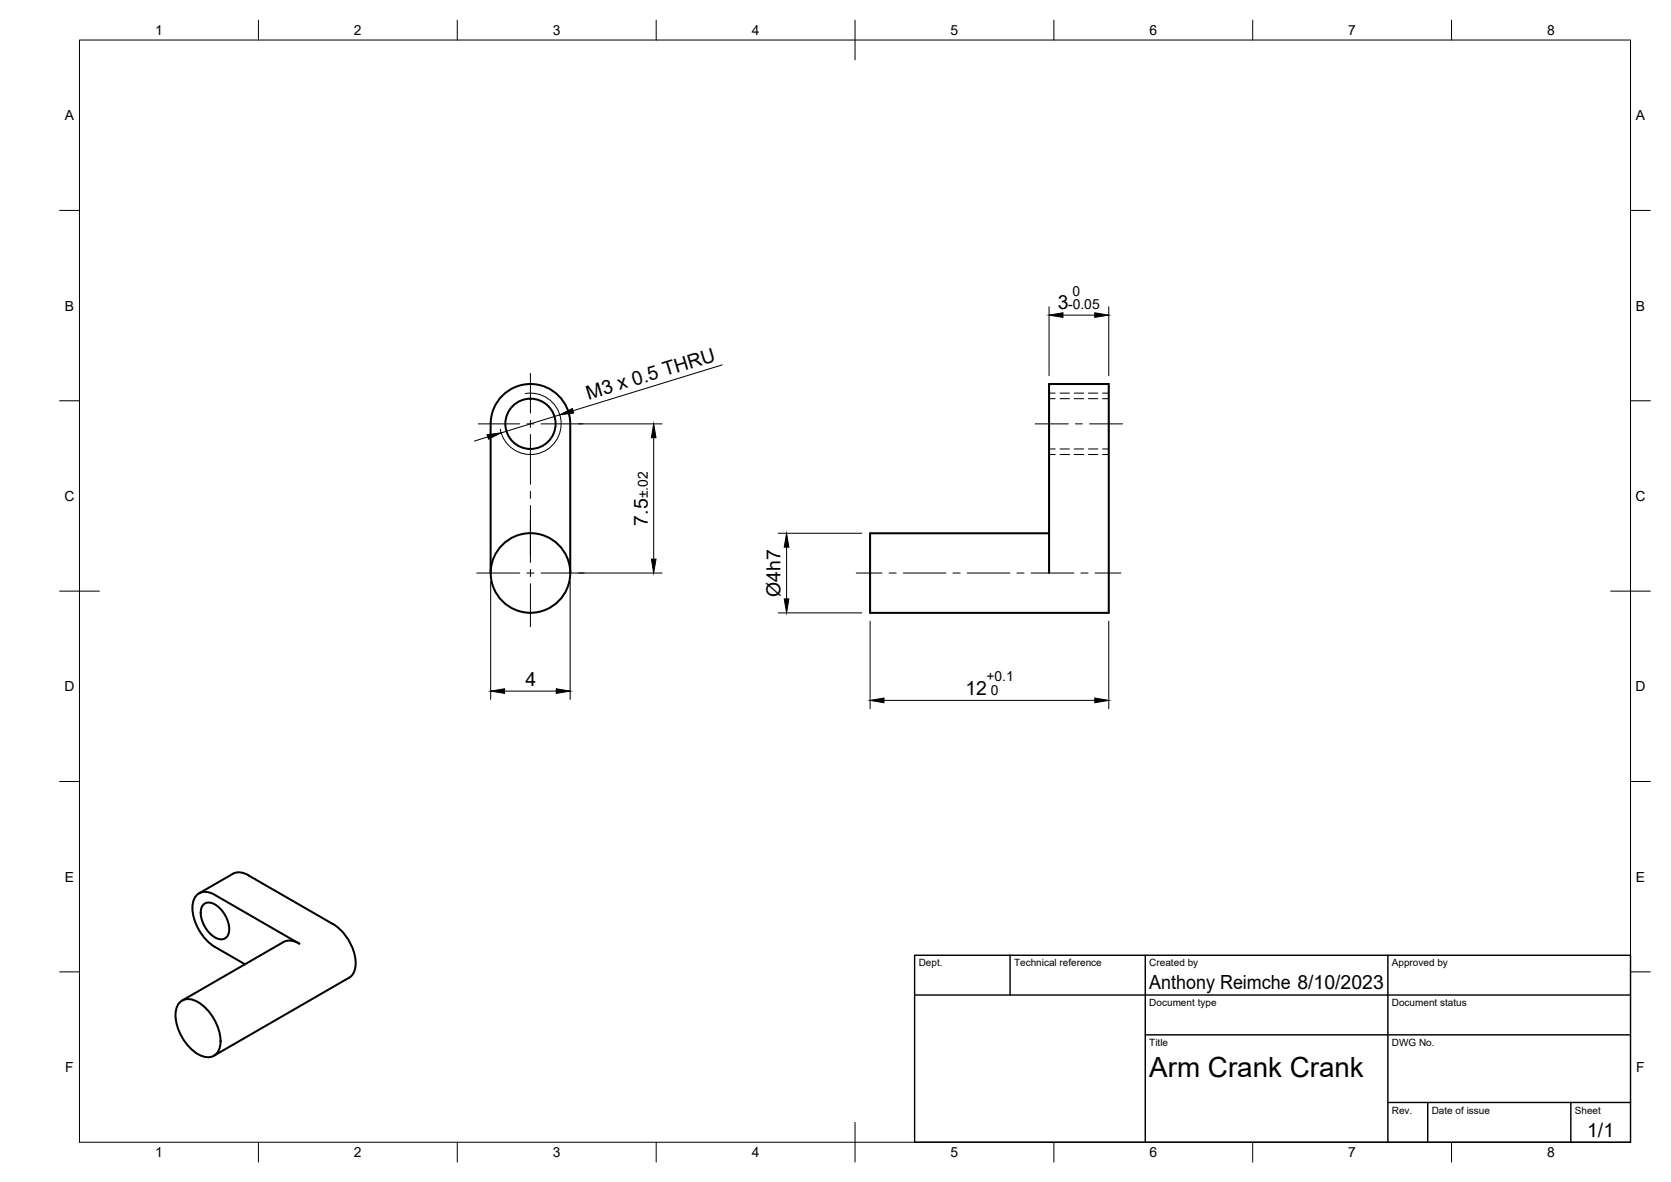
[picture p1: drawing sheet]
<svg xmlns="http://www.w3.org/2000/svg" width="420mm" height="297mm" viewBox="0 0 420 297" stroke-linecap="round" stroke-linejoin="round" font-family="sans-serif">
<!-- layer: Visible -->
<g fill="none" stroke="#000" stroke-width=".51">
<path d="M123.4 106.5v37.5M123.4 106.5a10 10 0 0 1 10-10 10 10 0 0 1 10 10M143.4 106.5v37.5M263.8 134h-45v20h60v-57.5h-15v47.5M58.5 219.6l-8.5 4.9M58.5 219.6a3.9 3.9 0 0 1 4 .4l21.3 12.2M51.1 227.4a2.58 2.58 0 0 1 3.6 .3 7.1 7.1 0 0 1 2.7 7.3 2.13 2.13 0 0 1-3.4 .6 7.6 7.6 0 0 1-3.5-7zM71.2 236.8l-25.4 14.6M71.3 236.7a3.9 3.9 0 0 1 4 .4M75.3 237.2l-21.3-12.3a3.5 3.5 0 0 0-5 .6 9 9 0 0 0 1.3 8.7 11.5 11.5 0 0 0 3.7 3.8l7.6 4.3M83.8 232.2a12.3 12.3 0 0 1 5.6 10.7 3.7 3.7 0 0 1-1.6 2.8l-34 19.6M45.2 251.9a3.6 3.6 0 0 1 4.6-.1 12.2 12.2 0 0 1 5.6 10.9 3.2 3.2 0 0 1-4.7 2.7 11.9 11.9 0 0 1-6.5-11.3l.2-.9z"/>
<circle cx="133.4" cy="106.5" r="6.3"/>
<circle cx="133.4" cy="144" r="10"/>
</g>
<!-- layer: Hidden -->
<path d="M263.8 100.2h1.5M263.8 112.8h1.5M266.5 100.2h2.4M266.5 112.8h2.4M270.1 100.2h2.4M270.1 112.8h2.4M273.7 100.2h2.4M273.7 112.8h2.4M277.2 100.2h1.6M277.2 112.8h1.6" fill="none" stroke="#000" stroke-width=".25"/>
<!-- layer: Hidden Narrow -->
<path d="M263.8 98.8h1.5M266.5 98.8h2.4M270.1 98.8h2.4M273.7 98.8h2.4M277.2 98.8h1.6M263.8 114.2h1.5M266.5 114.2h2.4M270.1 114.2h2.4M273.7 114.2h2.4M277.2 114.2h1.6" fill="none" stroke="#000" stroke-width=".25"/>
<!-- layer: Visible Narrow -->
<path d="M132 98.9a7.7 7.7 0 0 1 9 6.3 7.7 7.7 0 0 1-6.3 8.9 7.7 7.7 0 0 1-8.9-6.3" fill="none" stroke="#000" stroke-width=".25"/>
<!-- layer: BORDER -->
<g fill="none" stroke="#000" stroke-width=".25">
<path d="M20 10.1h390v276.9h-390zM65 5.1v5M115 5.1v5M165 5.1v5M215 5.1v10M265 5.1v5M315 5.1v5M365 5.1v5M15 52.9h5M410 52.9h5M15 100.7h5M410 100.7h5"/>
<path d="M15 148.6h10M405 148.6h10M15 196.4h5M410 196.4h5M15 244.2h5M410 244.2h5M65 287v5M115 287v5M165 287v5M215 282.1v9.9M265 287v5M315 287v5"/>
<path d="M365 287v5"/>
</g>
<!-- layer: TITLEBLOCK -->
<path d="M230 240.1h180v46.9h-180zM230 250h180M254 240.1v9.9M288 240.1v46.9M349 240.1v46.9M288 260.1h122M349 277.1h61M359 277.1v9.9M395 277.1v9.9" fill="none" stroke="#000" stroke-width=".36"/>
<!-- layer: FD_Dimensions -->
<g fill="none" stroke="#000" stroke-width=".25">
<path d="M263.8 77.1v17.3M267.3 79.2h8M278.8 77.1v17.3M181.6 91.7l-37.5 11.5M122.6 109.8l-3.3 1M140.7 104.3l-14.7 4.5M145.5 106.5h21M164.4 110v30.5M195.7 134h21M197.8 137.5v13M123.4 146.1v29.7M143.4 146.1v29.7"/>
<path d="M145.5 144h21M195.7 154h21M218.8 156.1v22M278.8 156.1v22M126.9 173.7h13M222.3 176h53"/>
</g>
<path d="M263.8 79.2l3.5-.6v1.2zM275.3 78.6l3.5 .6-3.5 .6zM122.5 109.2l3.5-.4-3.2 1.6zM140.7 104.3l3.2-1.6 .4 1.1zM164.4 106.5l.6 3.5h-1.2zM197.8 134l.6 3.5h-1.2zM163.8 140.5h1.2l-.6 3.5zM197.2 150.5h1.2l-.6 3.5zM123.4 173.7l3.5-.6v1.2zM139.9 173.1l3.5 .6-3.5 .6zM218.8 176l3.5-.6v1.2zM275.3 175.4l3.5 .6-3.5 .6z" fill="#000" stroke="#000" stroke-width=".25"/>
<!-- layer: Smart Centers -->
<g fill="none" stroke="#000" stroke-width=".25">
<path d="M133.4 93.8v10M120.3 106.5h10.4M132.5 106.5h1.8M133.4 105.6v1.8M133.4 109.2v12.5M136.1 106.5h10.4M260.3 106.5h8.3M270.4 106.5h1.8M274 106.5h8.3M133.4 123.5v1.8M133.4 127v14.3M119.9 144h10.8"/>
<path d="M132.5 144h1.8M133.4 143.1v1.8M133.4 146.7v10.8M136.1 144h10.8M215.3 144h6.5M223.6 144h1.7M227.1 144h10.7M239.6 144h1.8M243.2 144h10.7M255.7 144h1.8M259.3 144h10.7M271.8 144h1.8"/>
<path d="M275.4 144h6.5"/>
</g>
<text font-size="7" x="289" y="270.6">Arm Crank Crank</text>
<g font-size="4.9">
<text x="266" y="77.7">3</text>
<text x="148" y="100.5" transform="rotate(-17 148 100.5)">M3 x 0.5 THRU</text>
<text x="162.9" y="132.1" transform="rotate(-90 162.9 132.1)">7.5</text>
<text x="196.2" y="150" transform="rotate(-90 196.2 150)">Ø4h7</text>
<text x="132.1" y="172.3">4</text>
<text x="242.8" y="174.6">12</text>
<text x="289" y="248.5">Anthony Reimche 8/10/2023</text>
<text x="399.1" y="285.7">1/1</text>
</g>
<g font-size="3.5">
<text x="39" y="8.8">1</text>
<text x="89" y="8.8">2</text>
<text x="139" y="8.8">3</text>
<text x="189" y="8.8">4</text>
<text x="239" y="8.8">5</text>
<text x="289" y="8.8">6</text>
<text x="339" y="8.8">7</text>
<text x="389" y="8.8">8</text>
<text x="16.3" y="30.2">A</text>
<text x="411.3" y="30.2">A</text>
<text x="268.6" y="77.7">-0.05</text>
<text x="269.7" y="74.3">0</text>
<text x="16.3" y="78">B</text>
<text x="411.3" y="78">B</text>
<text x="16.2" y="125.9">C</text>
<text x="162.9" y="125.3" transform="rotate(-90 162.9 125.3)">±.02</text>
<text x="411.2" y="125.9">C</text>
<text x="16.2" y="173.7">D</text>
<text x="248" y="171.2">+0.1</text>
<text x="411.2" y="173.7">D</text>
<text x="249.2" y="174.6">0</text>
<text x="16.3" y="221.6">E</text>
<text x="411.3" y="221.6">E</text>
<text x="16.4" y="269.4">F</text>
<text x="411.4" y="269.4">F</text>
<text x="39" y="290.8">1</text>
<text x="89" y="290.8">2</text>
<text x="139" y="290.8">3</text>
<text x="189" y="290.8">4</text>
<text x="239" y="290.8">5</text>
<text x="289" y="290.8">6</text>
<text x="339" y="290.8">7</text>
<text x="389" y="290.8">8</text>
</g>
<g font-size="2.5">
<text x="231" y="242.9">Dept.</text>
<text x="255" y="242.9">Technical reference</text>
<text x="289" y="242.9">Created by</text>
<text x="350" y="242.9">Approved by</text>
<text x="289" y="252.8">Document type</text>
<text x="350" y="252.8">Document status</text>
<text x="289" y="262.9">Title</text>
<text x="350" y="262.9">DWG No.</text>
<text x="350" y="279.9">Rev.</text>
<text x="360" y="279.9">Date of issue</text>
<text x="396" y="279.9">Sheet</text>
</g>
</svg>
